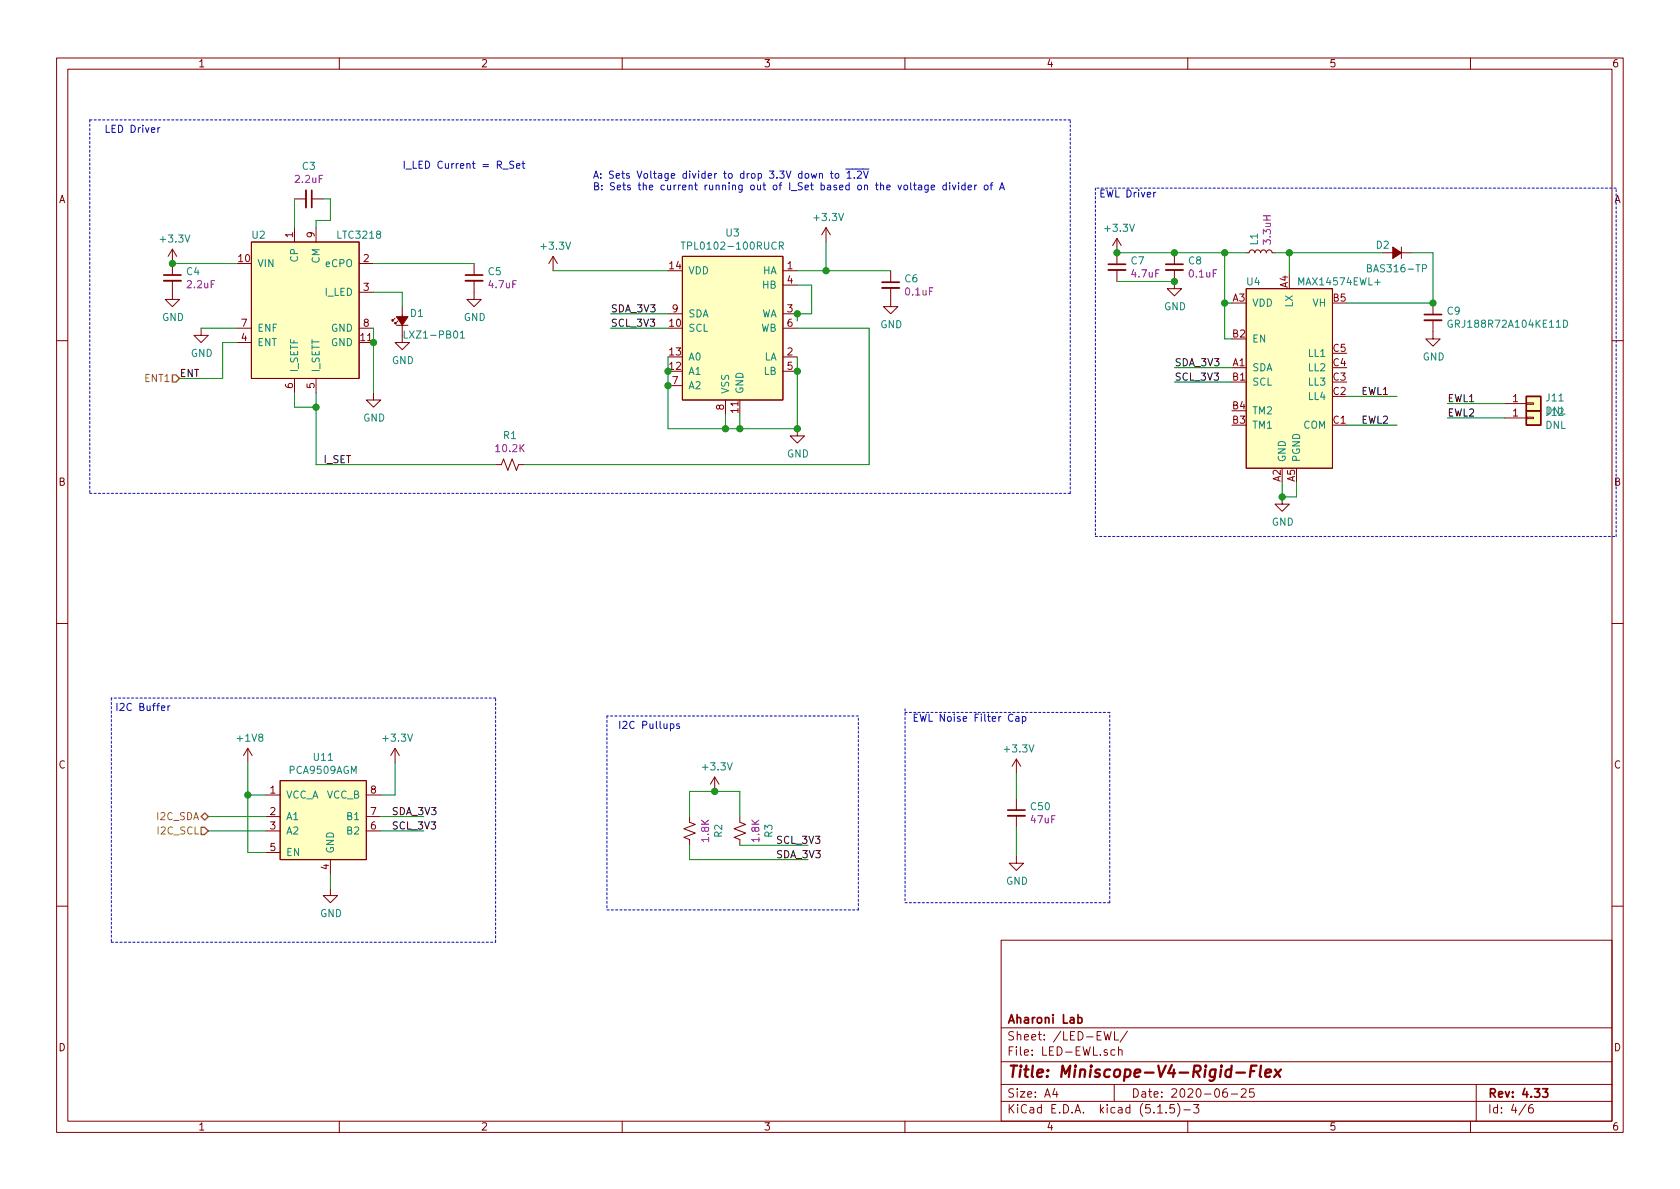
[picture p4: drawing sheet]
EESchema Schematic File Version 4
EELAYER 30 0
EELAYER END
$Descr A4 11693 8268
encoding utf-8
Sheet 4 6
Title "Miniscope-V4-Rigid-Flex"
Date "2020-06-25"
Rev "4.33"
Comp "Aharoni Lab"
Comment1 ""
Comment2 ""
Comment3 ""
Comment4 ""
$EndDescr
$Comp
L .Potentiometer:TPL0102-100RUCR U3
U 1 1
P 5100 2275
F 0 "U3" H 5100 2940 50  0000 C CNN
F 1 "TPL0102-100RUCR" H 5100 2849 50  0000 C CNN
F 2 ".Package_QFN:QFN_14_P40_200X200X40L40X20L" H 5250 1325 50  0001 C CNN
F 3 "http://www.ti.com/lit/ds/symlink/tpl0102-100.pdf" H 5250 1325 50  0001 C CNN
F 4 "2 ch digital pot" H 0   0   50  0001 C CNN "Note"
F 5 "14-XFQFN" H 0   0   50  0001 C CNN "Size"
	1    5100 2275
	1    0    0    -1  
$EndComp
$Comp
L .Driver_LED:LTC3218 U2
U 1 1
P 2100 1975
F 0 "U2" H 1800 2325 50  0000 C CNN
F 1 "LTC3218" H 2500 2325 50  0000 C CNN
F 2 ".Package_SON:SON_11_P50_300X200X80L40X25T239X64L" H 1650 2225 50  0001 C CNN
F 3 "http://www.linear.com/docs/19518" H 2100 1975 50  0001 C CNN
	1    2100 1975
	1    0    0    -1  
$EndComp
$Comp
L .Inductor:LQM18PN3R3MGHD L1
U 1 1
P 8775 1750
F 0 "L1" H 8823 1796 50  0000 L CNN
F 1 "MBKK1608T3R3M" H 8825 1600 50  0001 L CNN
F 2 ".Inductor:L_0603_1608Metric_L" H 8825 2050 50  0001 C CNN
F 3 "http://search.murata.co.jp/Ceramy/image/img/P02/JELF243B-0047.pdf" H 8775 1750 50  0001 C CNN
F 4 "3.3uH" H 8823 1705 50  0000 L CNN "Note"
F 5 "0603" H 8925 1500 50  0001 C CNN "Size"
F 6 "Needs low DCR and max saturation current of at least 270mA" H 8775 1750 50  0001 C CNN "Comment"
	1    8775 1750
	0    -1   -1   0   
$EndComp
$Comp
L .Diode:BAS316 D2
U 1 1
P 9725 1750
F 0 "D2" H 9825 1700 50  0000 C CNN
F 1 "BAS316-TP" H 9725 1864 50  0000 C CNN
F 2 ".Diode:SOD_323_250X125X110L30X32L" H 9475 1900 50  0001 C CNN
F 3 "https://assets.nexperia.com/documents/data-sheet/BAS16_SER.pdf" V 9725 1750 50  0001 C CNN
F 4 "BAS316" H 0   0   50  0001 C CNN "Note"
	1    9725 1750
	-1   0    0    1   
$EndComp
Wire Wire Line
	8575 2350 8525 2350
Wire Wire Line
	8525 2350 8525 2100
Connection ~ 8525 2100
Wire Wire Line
	8525 2100 8575 2100
Wire Wire Line
	8575 2650 8175 2650
Wire Wire Line
	9025 3350 9025 3450
Wire Wire Line
	9025 3450 8925 3450
Wire Wire Line
	8925 3450 8925 3350
Wire Wire Line
	9375 2950 9725 2950
Wire Wire Line
	9375 2750 9725 2750
Wire Wire Line
	8525 2100 8525 1750
Wire Wire Line
	8525 1750 8675 1750
$Comp
L .Capacitor:GRM155R60J475ME87D C7
U 1 1
P 7775 1850
F 0 "C7" H 7867 1896 50  0000 L CNN
F 1 "GRM155R60J475ME47D" H 7385 2020 50  0001 L CNN
F 2 ".Capacitor:C_0402_1005Metric_L" H 7885 2120 50  0001 C CNN
F 3 "" H 7785 1920 50  0001 C CNN
F 4 "4.7uF" H 7867 1805 50  0000 L CNN "Note"
F 5 "0402" H 7885 1670 50  0001 C CNN "Size"
	1    7775 1850
	1    0    0    -1  
$EndComp
$Comp
L .Capacitor:GRM033R61A104ME15D C8
U 1 1
P 8175 1850
F 0 "C8" H 8267 1896 50  0000 L CNN
F 1 "GRM033R61A104ME15D" H 7785 2020 50  0001 L CNN
F 2 ".Capacitor:C_0201_0603Metric_L" H 8235 2120 50  0001 C CNN
F 3 "http://search.murata.co.jp/Ceramy/image/img/A01X/G101/ENG/GRM033R61A104ME15-01.pdf" H 8185 1920 50  0001 C CNN
F 4 "0.1uF" H 8267 1805 50  0000 L CNN "Note"
F 5 "0201" H 8285 1670 50  0001 C CNN "Size"
	1    8175 1850
	1    0    0    -1  
$EndComp
Wire Wire Line
	7775 1750 8175 1750
Wire Wire Line
	8175 1950 7775 1950
Connection ~ 8175 1750
Wire Wire Line
	8175 1750 8525 1750
Wire Wire Line
	8875 1750 8975 1750
Wire Wire Line
	8975 1750 8975 1900
Wire Wire Line
	8975 1750 9625 1750
Connection ~ 8975 1750
Wire Wire Line
	9375 2100 9975 2100
Wire Wire Line
	9975 2100 9975 1750
Wire Wire Line
	9975 1750 9825 1750
$Comp
L power:GND #PWR0112
U 1 1
P 9975 2300
F 0 "#PWR0112" H 9975 2050 50  0001 C CNN
F 1 "GND" H 9980 2127 50  0000 C CNN
F 2 "" H 9975 2300 50  0001 C CNN
F 3 "" H 9975 2300 50  0001 C CNN
	1    9975 2300
	1    0    0    -1  
$EndComp
$Comp
L power:GND #PWR0113
U 1 1
P 8925 3450
F 0 "#PWR0113" H 8925 3200 50  0001 C CNN
F 1 "GND" H 8930 3277 50  0000 C CNN
F 2 "" H 8925 3450 50  0001 C CNN
F 3 "" H 8925 3450 50  0001 C CNN
	1    8925 3450
	1    0    0    -1  
$EndComp
Connection ~ 8925 3450
$Comp
L power:+3.3V #PWR0114
U 1 1
P 7775 1750
F 0 "#PWR0114" H 7775 1600 50  0001 C CNN
F 1 "+3.3V" H 7790 1923 50  0000 C CNN
F 2 "" H 7775 1750 50  0001 C CNN
F 3 "" H 7775 1750 50  0001 C CNN
	1    7775 1750
	1    0    0    -1  
$EndComp
Connection ~ 7775 1750
Text Label 8175 2550 0    50   ~ 0
SDA_3V3
Text Label 8175 2650 0    50   ~ 0
SCL_3V3
Text Label 9475 2750 0    50   ~ 0
EWL1
Text Label 9475 2950 0    50   ~ 0
EWL2
$Comp
L power:GND #PWR0115
U 1 1
P 8175 1950
F 0 "#PWR0115" H 8175 1700 50  0001 C CNN
F 1 "GND" H 8180 1777 50  0000 C CNN
F 2 "" H 8175 1950 50  0001 C CNN
F 3 "" H 8175 1950 50  0001 C CNN
	1    8175 1950
	1    0    0    -1  
$EndComp
Connection ~ 8175 1950
Connection ~ 8525 1750
$Comp
L .Capacitor:GRM033R61A225ME47D C4
U 1 1
P 1200 1925
F 0 "C4" H 1292 1971 50  0000 L CNN
F 1 "GRM033R61A225ME47D" H 810 2095 50  0001 L CNN
F 2 ".Capacitor:C_0201_0603Metric_L" H 1310 2195 50  0001 C CNN
F 3 "http://search.murata.co.jp/Ceramy/image/img/A01X/G101/ENG/GRM033R61A225ME47-01.pdf" H 1210 1995 50  0001 C CNN
F 4 "2.2uF" H 1292 1880 50  0000 L CNN "Note"
F 5 "0201" H 1310 1745 50  0001 C CNN "Size"
	1    1200 1925
	1    0    0    -1  
$EndComp
$Comp
L .Capacitor:GRM033R61A225ME47D C3
U 1 1
P 2150 1375
F 0 "C3" V 1921 1375 50  0000 C CNN
F 1 "GRM033R61A225ME47D" H 1760 1545 50  0001 L CNN
F 2 ".Capacitor:C_0201_0603Metric_L" H 2260 1645 50  0001 C CNN
F 3 "http://search.murata.co.jp/Ceramy/image/img/A01X/G101/ENG/GRM033R61A225ME47-01.pdf" H 2160 1445 50  0001 C CNN
F 4 "2.2uF" V 2012 1375 50  0000 C CNN "Note"
F 5 "0201" H 2260 1195 50  0001 C CNN "Size"
	1    2150 1375
	0    1    1    0   
$EndComp
$Comp
L .Capacitor:GRM155R60J475ME87D C5
U 1 1
P 3300 1925
F 0 "C5" H 3392 1971 50  0000 L CNN
F 1 "GRM155R60J475ME47D" H 2910 2095 50  0001 L CNN
F 2 ".Capacitor:C_0402_1005Metric_L" H 3410 2195 50  0001 C CNN
F 3 "" H 3310 1995 50  0001 C CNN
F 4 "4.7uF" H 3392 1880 50  0000 L CNN "Note"
F 5 "0402" H 3410 1745 50  0001 C CNN "Size"
	1    3300 1925
	1    0    0    -1  
$EndComp
Wire Wire Line
	1650 1825 1200 1825
Wire Wire Line
	1650 2275 1400 2275
Wire Wire Line
	1650 2375 1550 2375
Wire Wire Line
	2600 2275 2600 2375
Connection ~ 2600 2375
Wire Wire Line
	2600 2375 2600 2725
Wire Wire Line
	2050 1375 2050 1575
Wire Wire Line
	2250 1375 2300 1375
Wire Wire Line
	2300 1375 2300 1525
Wire Wire Line
	2300 1525 2200 1525
Wire Wire Line
	2200 1525 2200 1575
Text Label 1250 2625 0    50   ~ 0
ENT
$Comp
L power:GND #PWR0116
U 1 1
P 1400 2275
F 0 "#PWR0116" H 1400 2025 50  0001 C CNN
F 1 "GND" H 1405 2102 50  0000 C CNN
F 2 "" H 1400 2275 50  0001 C CNN
F 3 "" H 1400 2275 50  0001 C CNN
	1    1400 2275
	1    0    0    -1  
$EndComp
$Comp
L power:GND #PWR0117
U 1 1
P 2600 2725
F 0 "#PWR0117" H 2600 2475 50  0001 C CNN
F 1 "GND" H 2605 2552 50  0000 C CNN
F 2 "" H 2600 2725 50  0001 C CNN
F 3 "" H 2600 2725 50  0001 C CNN
	1    2600 2725
	1    0    0    -1  
$EndComp
$Comp
L power:GND #PWR0118
U 1 1
P 3300 2025
F 0 "#PWR0118" H 3300 1775 50  0001 C CNN
F 1 "GND" H 3305 1852 50  0000 C CNN
F 2 "" H 3300 2025 50  0001 C CNN
F 3 "" H 3300 2025 50  0001 C CNN
	1    3300 2025
	1    0    0    -1  
$EndComp
$Comp
L power:GND #PWR0119
U 1 1
P 2800 2325
F 0 "#PWR0119" H 2800 2075 50  0001 C CNN
F 1 "GND" H 2805 2152 50  0000 C CNN
F 2 "" H 2800 2325 50  0001 C CNN
F 3 "" H 2800 2325 50  0001 C CNN
	1    2800 2325
	1    0    0    -1  
$EndComp
$Comp
L power:GND #PWR0120
U 1 1
P 1200 2025
F 0 "#PWR0120" H 1200 1775 50  0001 C CNN
F 1 "GND" H 1205 1852 50  0000 C CNN
F 2 "" H 1200 2025 50  0001 C CNN
F 3 "" H 1200 2025 50  0001 C CNN
	1    1200 2025
	1    0    0    -1  
$EndComp
$Comp
L .LED:LXZ1-PR01 D1
U 1 1
P 2800 2225
F 0 "D1" V 2850 2175 50  0000 R CNN
F 1 "LXZ1-PB01" V 2700 2225 50  0000 R CNN
F 2 ".LED:LED_LXZ1_PR01_L" V 2800 2225 50  0001 C CNN
F 3 "https://www.lumileds.com/uploads/415/DS105-pdf" V 2800 2225 50  0001 C CNN
F 4 "LED LUXEON Z BLUE 450NM 2SMD" H 0   0   50  0001 C CNN "Note"
F 5 "0705" H 0   0   50  0001 C CNN "Size"
	1    2800 2225
	0    -1   -1   0   
$EndComp
Wire Wire Line
	2600 2025 2800 2025
Wire Wire Line
	2800 2025 2800 2125
Wire Wire Line
	2600 1825 3300 1825
Wire Wire Line
	2050 2725 2050 2825
Wire Wire Line
	2050 2825 2200 2825
Wire Wire Line
	2200 2825 2200 2725
Wire Wire Line
	1550 2625 1250 2625
Wire Wire Line
	1550 2375 1550 2625
Text Label 2250 3225 0    50   ~ 0
I_SET
Text Notes 2800 1175 0    50   ~ 0
I_LED Current = R_Set
Wire Wire Line
	5050 2875 5050 2975
Wire Wire Line
	5050 2975 5150 2975
Wire Wire Line
	5150 2975 5150 2875
Wire Wire Line
	5550 2975 5150 2975
Connection ~ 5150 2975
Wire Wire Line
	5550 2475 5550 2575
Connection ~ 5550 2575
Wire Wire Line
	5550 2575 5550 2975
Wire Wire Line
	5550 1875 5750 1875
Wire Wire Line
	5750 1875 5750 1675
Wire Wire Line
	4650 2175 4250 2175
Wire Wire Line
	4650 2275 4250 2275
Wire Wire Line
	4650 2975 5050 2975
Wire Wire Line
	4650 2475 4650 2575
Connection ~ 4650 2575
Wire Wire Line
	4650 2575 4650 2675
Connection ~ 4650 2675
Wire Wire Line
	4650 2675 4650 2975
Connection ~ 5050 2975
Wire Wire Line
	5550 2225 5550 2175
Wire Wire Line
	5550 2175 5650 2175
Wire Wire Line
	5650 2175 5650 1975
Wire Wire Line
	5650 1975 5550 1975
Connection ~ 5550 2175
Wire Wire Line
	5550 2275 6050 2275
$Comp
L power:+3.3V #PWR0121
U 1 1
P 3850 1875
F 0 "#PWR0121" H 3850 1725 50  0001 C CNN
F 1 "+3.3V" H 3865 2048 50  0000 C CNN
F 2 "" H 3850 1875 50  0001 C CNN
F 3 "" H 3850 1875 50  0001 C CNN
	1    3850 1875
	1    0    0    -1  
$EndComp
$Comp
L power:+3.3V #PWR0122
U 1 1
P 5750 1675
F 0 "#PWR0122" H 5750 1525 50  0001 C CNN
F 1 "+3.3V" H 5765 1848 50  0000 C CNN
F 2 "" H 5750 1675 50  0001 C CNN
F 3 "" H 5750 1675 50  0001 C CNN
	1    5750 1675
	1    0    0    -1  
$EndComp
Wire Wire Line
	8575 2550 8175 2550
$Comp
L power:GND #PWR0123
U 1 1
P 5550 2975
F 0 "#PWR0123" H 5550 2725 50  0001 C CNN
F 1 "GND" H 5555 2802 50  0000 C CNN
F 2 "" H 5550 2975 50  0001 C CNN
F 3 "" H 5550 2975 50  0001 C CNN
	1    5550 2975
	1    0    0    -1  
$EndComp
Connection ~ 5550 2975
$Comp
L .Resistor:ERJ-1GEF1022C R1
U 1 1
P 3550 3225
F 0 "R1" V 3345 3225 50  0000 C CNN
F 1 "ERJ-1GNF1022C" H 3580 3035 50  0001 L CNN
F 2 ".Resistor:R_0201_0603Metric_ERJ_L" H 3480 3145 50  0001 C CNN
F 3 "https://media.digikey.com/pdf/Data%20Sheets/Panasonic%20Resistors%20Thermistors%20PDFs/ERJ-G,R,E_Series_Rev_Oct_2014.pdf" H 3550 3225 50  0001 C CNN
F 4 "10.2K" V 3436 3225 50  0000 C CNN "Note"
F 5 "0201" H 3780 3445 50  0001 C CNN "Size"
	1    3550 3225
	0    1    1    0   
$EndComp
Wire Wire Line
	3850 1875 4650 1875
$Comp
L power:+3.3V #PWR0124
U 1 1
P 1200 1825
F 0 "#PWR0124" H 1200 1675 50  0001 C CNN
F 1 "+3.3V" H 1215 1998 50  0000 C CNN
F 2 "" H 1200 1825 50  0001 C CNN
F 3 "" H 1200 1825 50  0001 C CNN
	1    1200 1825
	1    0    0    -1  
$EndComp
Connection ~ 1200 1825
Wire Wire Line
	2200 2825 2200 3225
Wire Wire Line
	2200 3225 3450 3225
Connection ~ 2200 2825
Wire Wire Line
	3650 3225 6050 3225
Wire Wire Line
	6050 3225 6050 2275
Text Notes 4125 1325 0    50   ~ 0
A: Sets Voltage divider to drop 3.3V down to ~1.2V\nB: Sets the current running out of I_Set based on the voltage divider of A\n
Text Label 10075 2800 0    50   ~ 0
EWL1
Text Label 10075 2900 0    50   ~ 0
EWL2
Wire Wire Line
	10075 2800 10475 2800
Wire Wire Line
	10075 2900 10475 2900
$Comp
L .Connector:Conn_01x01 J11
U 1 1
P 10675 2800
F 0 "J11" H 10755 2842 50  0000 L CNN
F 1 "DNL" H 10755 2751 50  0000 L CNN
F 2 ".Connector:Conn_1x1_250x750_Pad" H 10675 2800 50  0001 C CNN
F 3 "~" H 10675 2800 50  0001 C CNN
	1    10675 2800
	1    0    0    -1  
$EndComp
$Comp
L .Connector:Conn_01x01 J12
U 1 1
P 10675 2900
F 0 "J12" H 10755 2942 50  0000 L CNN
F 1 "DNL" H 10755 2851 50  0000 L CNN
F 2 ".Connector:Conn_1x1_250x750_Pad" H 10675 2900 50  0001 C CNN
F 3 "~" H 10675 2900 50  0001 C CNN
	1    10675 2900
	1    0    0    -1  
$EndComp
$Comp
L .Device:C_Small C9
U 1 1
P 9975 2200
F 0 "C9" H 10067 2246 50  0000 L CNN
F 1 "GRJ188R72A104KE11D" H 10067 2155 50  0000 L CNN
F 2 ".Capacitor:C_0603_1608Metric_L" H 9975 2200 50  0001 C CNN
F 3 "~" H 9975 2200 50  0001 C CNN
F 4 "100nF 100V 0603" H 0   0   50  0001 C CNN "Note"
F 5 "0603" H 0   0   50  0001 C CNN "Size"
	1    9975 2200
	1    0    0    -1  
$EndComp
Connection ~ 9975 2100
$Comp
L .Capacitor:GRM033R61A104ME15D C6
U 1 1
P 6200 1975
F 0 "C6" H 6292 2021 50  0000 L CNN
F 1 "GRM033R61A104ME15D" H 5810 2145 50  0001 L CNN
F 2 ".Capacitor:C_0201_0603Metric_L" H 6260 2245 50  0001 C CNN
F 3 "http://search.murata.co.jp/Ceramy/image/img/A01X/G101/ENG/GRM033R61A104ME15-01.pdf" H 6210 2045 50  0001 C CNN
F 4 "0.1uF" H 6292 1930 50  0000 L CNN "Note"
F 5 "0201" H 6310 1795 50  0001 C CNN "Size"
	1    6200 1975
	1    0    0    -1  
$EndComp
Wire Wire Line
	6200 1875 5750 1875
Connection ~ 5750 1875
$Comp
L power:GND #PWR0128
U 1 1
P 6200 2075
F 0 "#PWR0128" H 6200 1825 50  0001 C CNN
F 1 "GND" H 6205 1902 50  0000 C CNN
F 2 "" H 6200 2075 50  0001 C CNN
F 3 "" H 6200 2075 50  0001 C CNN
	1    6200 2075
	1    0    0    -1  
$EndComp
Text HLabel 1450 5675 0    50   BiDi ~ 0
I2C_SDA
Text HLabel 1450 5775 0    50   Input ~ 0
I2C_SCL
Text HLabel 1250 2625 0    50   Input ~ 0
ENT1
$Comp
L .Capacitor:GRM033R61A104ME15D C50
U 1 1
P 7075 5650
F 0 "C50" H 7167 5696 50  0000 L CNN
F 1 "GRM21BR61A476ME15L " H 6685 5820 50  0001 L CNN
F 2 ".Capacitor:C_0805_2012Metric_L" H 7135 5920 50  0001 C CNN
F 3 "http://search.murata.co.jp/Ceramy/image/img/A01X/G101/ENG/GRM033R61A104ME15-01.pdf" H 7085 5720 50  0001 C CNN
F 4 "47uF" H 7167 5605 50  0000 L CNN "Note"
F 5 "0805" H 7185 5470 50  0001 C CNN "Size"
	1    7075 5650
	1    0    0    -1  
$EndComp
Wire Wire Line
	7075 5750 7075 5950
$Comp
L power:GND #PWR0201
U 1 1
P 7075 5950
F 0 "#PWR0201" H 7075 5700 50  0001 C CNN
F 1 "GND" H 7080 5777 50  0000 C CNN
F 2 "" H 7075 5950 50  0001 C CNN
F 3 "" H 7075 5950 50  0001 C CNN
	1    7075 5950
	1    0    0    -1  
$EndComp
$Comp
L power:+3.3V #PWR0202
U 1 1
P 7075 5375
F 0 "#PWR0202" H 7075 5225 50  0001 C CNN
F 1 "+3.3V" H 7090 5548 50  0000 C CNN
F 2 "" H 7075 5375 50  0001 C CNN
F 3 "" H 7075 5375 50  0001 C CNN
	1    7075 5375
	1    0    0    -1  
$EndComp
Wire Wire Line
	7075 5550 7075 5375
$Comp
L .Driver_ETL:MAX14574EWL+ U4
U 1 1
P 8825 2150
F 0 "U4" H 8725 2350 50  0000 C CNN
F 1 "MAX14574EWL+" H 9325 2350 50  0000 C CNN
F 2 ".Package_BGA:BGA_15_NP50_3X5_155X255X69B31N" H 8575 2450 50  0001 C CNN
F 3 "" H 8825 2150 50  0001 C CNN
	1    8825 2150
	1    0    0    -1  
$EndComp
$Comp
L .Logic_Level_Translator:PCA9509AGM U11
U 1 1
P 2250 5725
F 0 "U11" H 2250 6190 50  0000 C CNN
F 1 "PCA9509AGM" H 2250 6099 50  0000 C CNN
F 2 ".Package_QFN:XQFN8" H 2100 5925 50  0001 C CNN
F 3 "https://www.nxp.com/docs/en/data-sheet/PCA9509A.pdf" H 2100 5925 50  0001 C CNN
F 4 "I2C Buffer" H 0   0   50  0001 C CNN "Note"
	1    2250 5725
	1    0    0    -1  
$EndComp
Wire Wire Line
	2300 6075 2300 6175
Wire Wire Line
	1850 5525 1725 5525
Wire Wire Line
	1725 5525 1725 5300
Wire Wire Line
	2650 5525 2750 5525
Wire Wire Line
	2750 5525 2750 5300
Wire Wire Line
	1850 5925 1725 5925
Wire Wire Line
	1725 5925 1725 5525
Connection ~ 1725 5525
Wire Wire Line
	1850 5675 1450 5675
Wire Wire Line
	1850 5775 1450 5775
Wire Wire Line
	2650 5675 2950 5675
Wire Wire Line
	2650 5775 2950 5775
$Comp
L power:+1V8 #PWR0190
U 1 1
P 1725 5300
F 0 "#PWR0190" H 1725 5150 50  0001 C CNN
F 1 "+1V8" H 1740 5473 50  0000 C CNN
F 2 "" H 1725 5300 50  0001 C CNN
F 3 "" H 1725 5300 50  0001 C CNN
	1    1725 5300
	1    0    0    -1  
$EndComp
$Comp
L power:+3.3V #PWR0213
U 1 1
P 2750 5300
F 0 "#PWR0213" H 2750 5150 50  0001 C CNN
F 1 "+3.3V" H 2765 5473 50  0000 C CNN
F 2 "" H 2750 5300 50  0001 C CNN
F 3 "" H 2750 5300 50  0001 C CNN
	1    2750 5300
	1    0    0    -1  
$EndComp
Text Label 2725 5675 0    50   ~ 0
SDA_3V3
Text Label 2725 5775 0    50   ~ 0
SCL_3V3
Text Label 4250 2275 0    50   ~ 0
SCL_3V3
Text Label 4250 2175 0    50   ~ 0
SDA_3V3
$Comp
L power:GND #PWR0214
U 1 1
P 2300 6175
F 0 "#PWR0214" H 2300 5925 50  0001 C CNN
F 1 "GND" H 2305 6002 50  0000 C CNN
F 2 "" H 2300 6175 50  0001 C CNN
F 3 "" H 2300 6175 50  0001 C CNN
	1    2300 6175
	1    0    0    -1  
$EndComp
Text Label 5400 5975 0    50   ~ 0
SDA_3V3
Text Label 5400 5875 0    50   ~ 0
SCL_3V3
$Comp
L .Resistor:ERJ-1GEF1022C R3
U 1 1
P 5150 5775
F 0 "R3" V 4945 5775 50  0000 C CNN
F 1 "ERJ-1GNF1801C" H 5180 5585 50  0001 L CNN
F 2 ".Resistor:R_0201_0603Metric_ERJ_L" H 5080 5695 50  0001 C CNN
F 3 "https://media.digikey.com/pdf/Data%20Sheets/Panasonic%20Resistors%20Thermistors%20PDFs/ERJ-G,R,E_Series_Rev_Oct_2014.pdf" H 5150 5775 50  0001 C CNN
F 4 "1.8K" V 5036 5775 50  0000 C CNN "Note"
F 5 "0201" H 5380 5995 50  0001 C CNN "Size"
	1    5150 5775
	-1   0    0    1   
$EndComp
$Comp
L .Resistor:ERJ-1GEF1022C R2
U 1 1
P 4800 5775
F 0 "R2" V 4595 5775 50  0000 C CNN
F 1 "ERJ-1GNF1801C" H 4830 5585 50  0001 L CNN
F 2 ".Resistor:R_0201_0603Metric_ERJ_L" H 4730 5695 50  0001 C CNN
F 3 "https://media.digikey.com/pdf/Data%20Sheets/Panasonic%20Resistors%20Thermistors%20PDFs/ERJ-G,R,E_Series_Rev_Oct_2014.pdf" H 4800 5775 50  0001 C CNN
F 4 "1.8K" V 4686 5775 50  0000 C CNN "Note"
F 5 "0201" H 5030 5995 50  0001 C CNN "Size"
	1    4800 5775
	-1   0    0    1   
$EndComp
Wire Wire Line
	5150 5875 5625 5875
Wire Wire Line
	4800 5975 4800 5875
Wire Wire Line
	4800 5975 5625 5975
Wire Wire Line
	5150 5500 4975 5500
Wire Wire Line
	4800 5500 4800 5675
Wire Wire Line
	5150 5500 5150 5675
$Comp
L power:+3.3V #PWR0215
U 1 1
P 4975 5500
F 0 "#PWR0215" H 4975 5350 50  0001 C CNN
F 1 "+3.3V" H 4990 5673 50  0000 C CNN
F 2 "" H 4975 5500 50  0001 C CNN
F 3 "" H 4975 5500 50  0001 C CNN
	1    4975 5500
	1    0    0    -1  
$EndComp
Connection ~ 4975 5500
Wire Wire Line
	4975 5500 4800 5500
Wire Notes Line
	775  4850 775  6550
Wire Notes Line
	775  6550 3450 6550
Wire Notes Line
	3450 6550 3450 4850
Wire Notes Line
	3450 4850 775  4850
Wire Notes Line
	4225 4975 4225 6325
Wire Notes Line
	4225 6325 5975 6325
Wire Notes Line
	5975 6325 5975 4975
Wire Notes Line
	5975 4975 4225 4975
Wire Notes Line
	6300 4925 6300 6275
Wire Notes Line
	6300 6275 7725 6275
Wire Notes Line
	7725 6275 7725 4950
Wire Notes Line
	7725 4950 6300 4950
Wire Notes Line
	625  825  625  3425
Wire Notes Line
	625  3425 7450 3425
Wire Notes Line
	7450 3425 7450 825 
Wire Notes Line
	7450 825  625  825 
Wire Notes Line
	7625 1300 7625 3725
Wire Notes Line
	7625 3725 11250 3725
Wire Notes Line
	11250 3725 11250 1300
Wire Notes Line
	11250 1300 7625 1300
Text Notes 7650 1375 0    50   ~ 0
EWL Driver
Text Notes 6350 5025 0    50   ~ 0
EWL Noise Filter Cap
Text Notes 4300 5075 0    50   ~ 0
I2C Pullups
Text Notes 800  4950 0    50   ~ 0
I2C Buffer
Text Notes 725  925  0    50   ~ 0
LED Driver
$EndSCHEMATC
